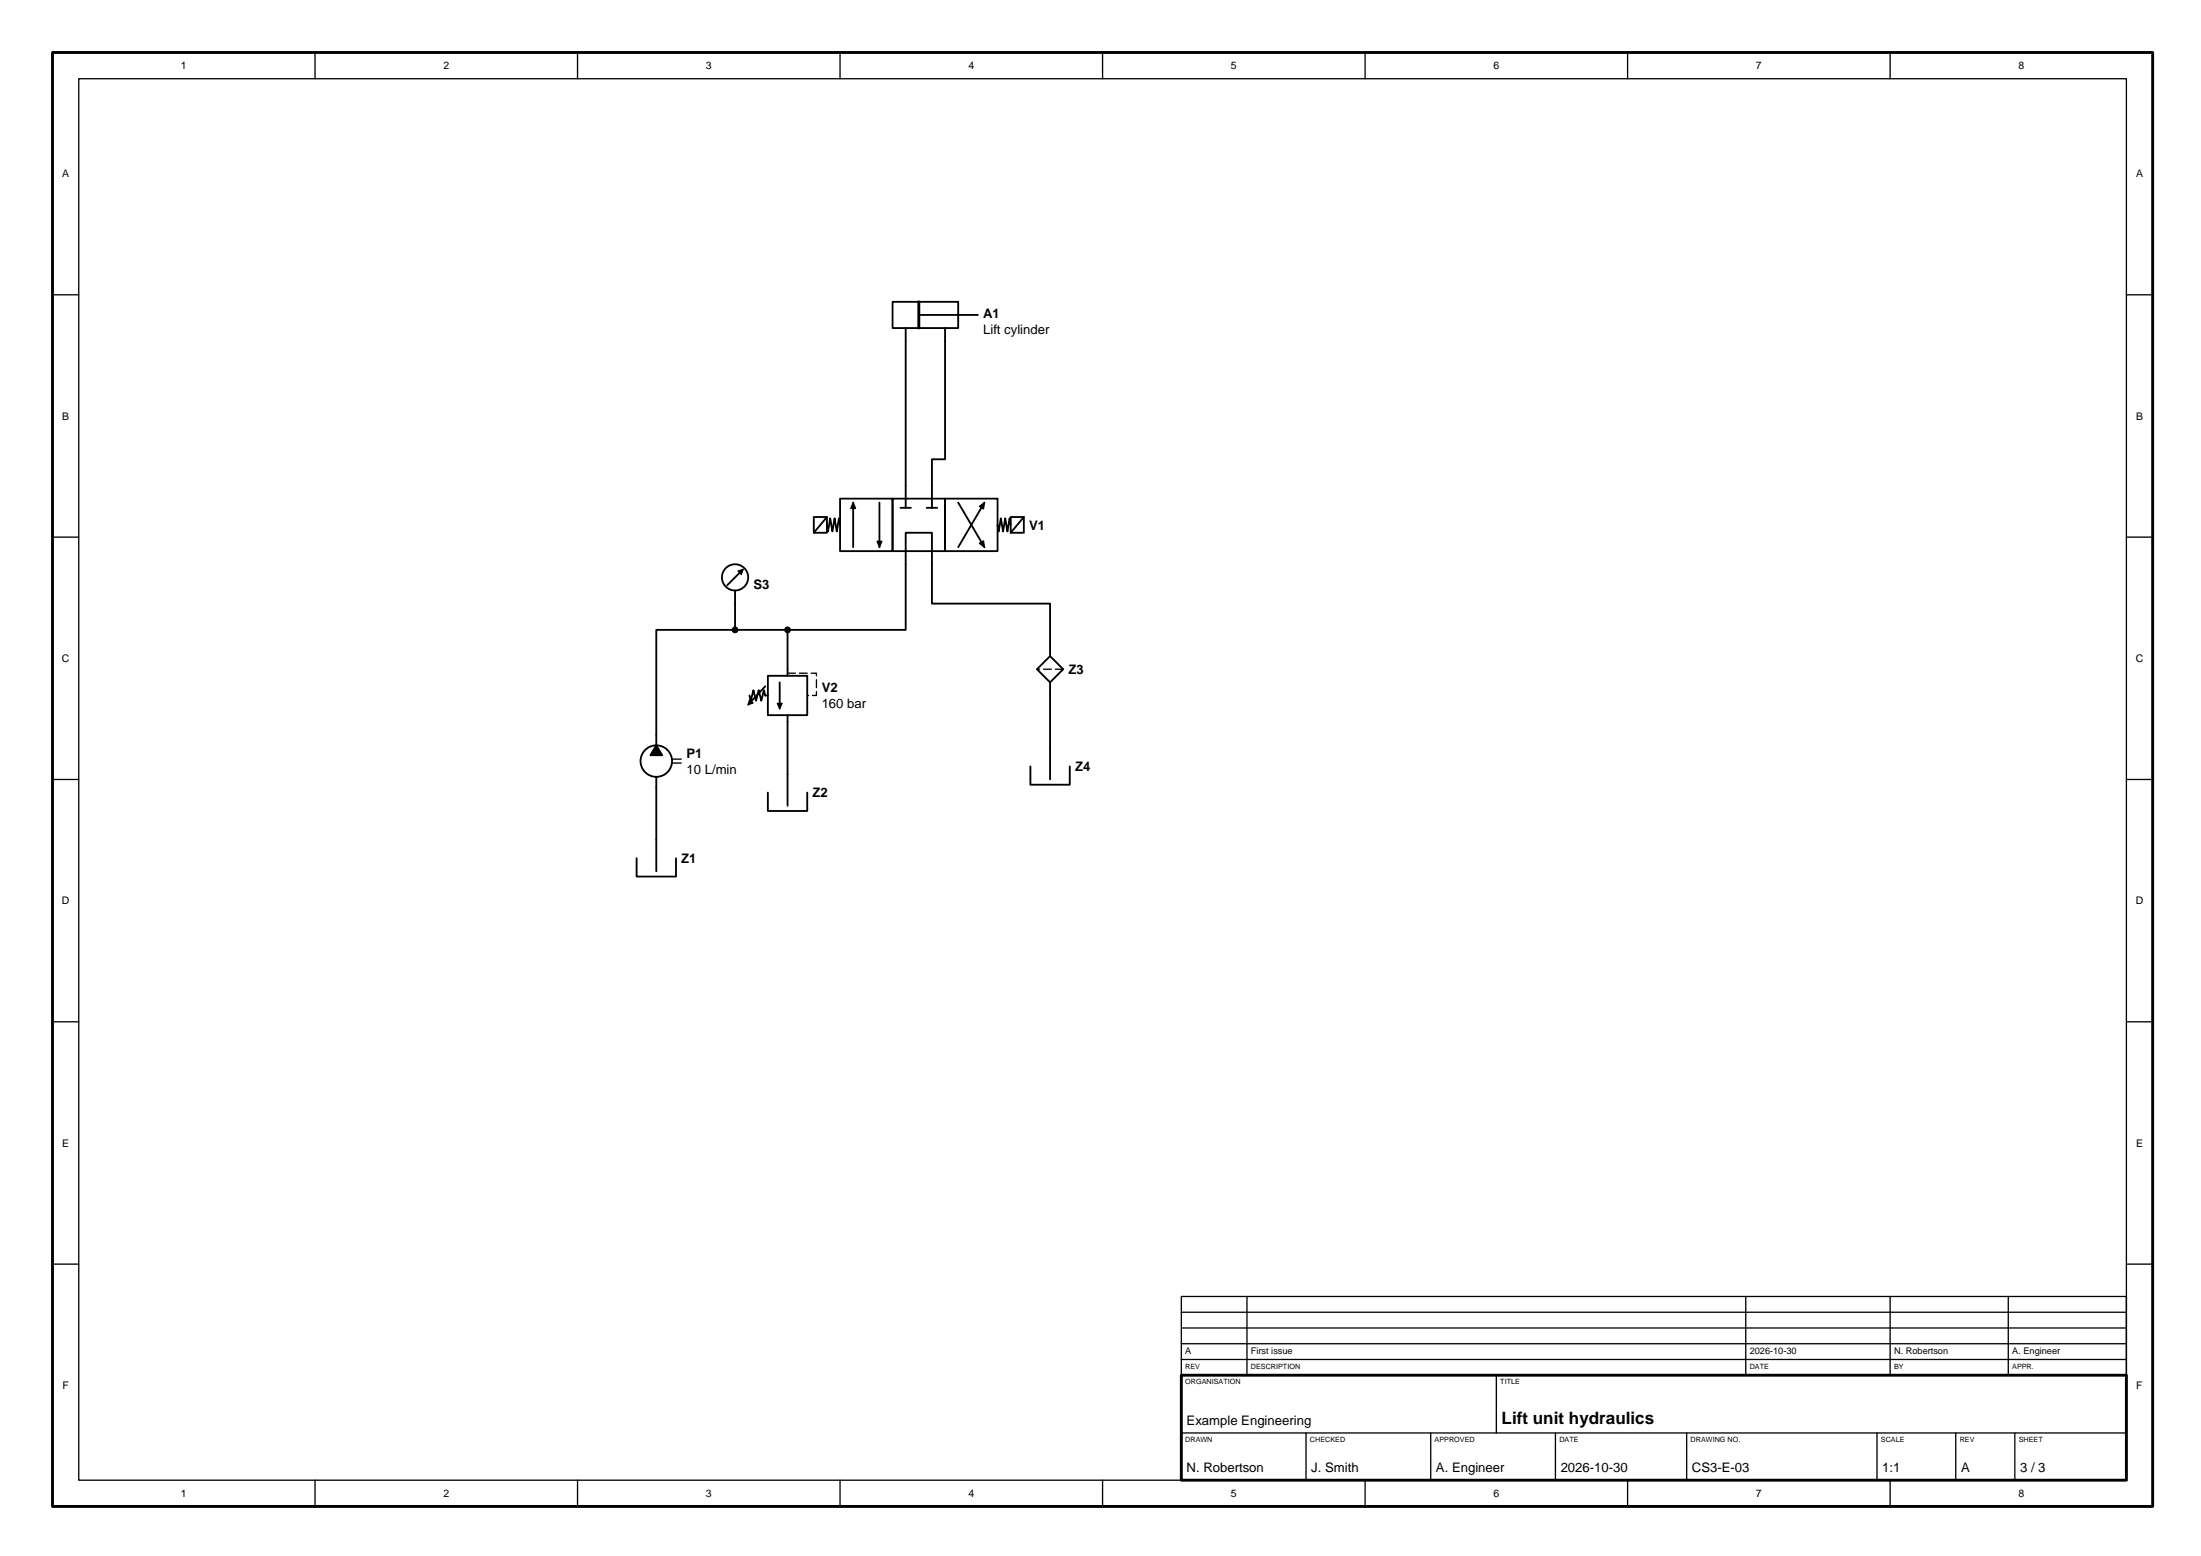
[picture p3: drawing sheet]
<svg xmlns="http://www.w3.org/2000/svg" width="420mm" height="297mm" viewBox="0 0 420 297" stroke-linecap="round" stroke-linejoin="round" font-family="sans-serif">
<path d="M10 10h400.8v277.5h-400.8zM175.3 57.6v5M225.4 262.5h180.4v20h-180.4z" fill="none" stroke="#000" stroke-width=".55"/>
<g fill="none" stroke="#000" stroke-width=".25">
<path d="M15 15h390.8v267.5h-390.8zM60.1 10v5M110.2 10v5M160.3 10v5M210.4 10v5M260.5 10v5M310.6 10v5M360.7 10v5M10 56.3h5M405.8 56.3h5M10 102.5h5M405.8 102.5h5"/>
<path d="M10 148.8h5M128.2 144.9h1.8M128.2 145.6h1.8M405.8 148.8h5M10 195h5M405.8 195h5M10 241.3h5M225.4 247.5h180.4v15h-180.4zM225.4 259.5h180.4M225.4 256.5h180.4M225.4 253.5h180.4M225.4 250.5h180.4"/>
<path d="M237.9 247.5v15M333.1 247.5v15M360.7 247.5v15M383.2 247.5v15M405.8 241.3h5M225.4 273.5h180.4M249.2 273.5v9M273 273.5v9M285.5 262.5v11M296.8 273.5v9M321.9 273.5v9M358.2 273.5v9"/>
<path d="M373.2 273.5v9M384.5 273.5v9M60.1 282.5v5M110.2 282.5v5M160.3 282.5v5M210.4 282.5v5M260.5 282.5v5M310.6 282.5v5M360.7 282.5v5"/>
</g>
<g fill="none" stroke="#000" stroke-width=".35">
<path d="M170.3 57.6h12.5v5h-12.5zM172.8 62.6v34.3M175.3 60.1h11.3M180.3 62.6v25.1h-2.5v9.2M155.3 98.7h2.5v3h-2.5zM157.8 98.7l-2.5 3M160.3 95.2h10v10h-10zM162.8 95.9v8.5M167.8 95.9v8.5M170.3 95.2h10v10h-10zM171.8 96.9h2M176.8 96.9h2"/>
<path d="M180.3 95.2h10.1v10h-10.1zM182.8 95.9l5.1 8.5M187.9 95.9l-5.1 8.5M192.9 98.7h2.5v3h-2.5zM195.4 98.7l-2.5 3M140.3 112.7v7.5M141.8 108.7l-3 3M157.8 100.2l.2 1.2 .4-2.5 .4 2.5 .5-2.5 .4 2.5 .4-2.5 .2 1.3M190.4 100.2l.2 1.2 .4-2.5 .4 2.5 .4-2.5 .4 2.5 .5-2.5 .2 1.3M143 132.8l.3 1 .5-2.1 .5 2.1 .5-2.1 .5 2.1 .5-2.1 .2 1.1h.5M146 131l-3.2 3.5M146.5 129h7.5v7.5h-7.5z"/>
<path d="M148.8 130.2v5.1M150.3 120.2v8.8M150.3 136.5v17.3M197.9 127.7l2.5-2.5 2.5 2.5-2.5 2.5zM200.4 125.2v-10h-22.6v-13.5h-5v18.5h-47.6v22.1M200.4 130.2v18.6M125.2 148.3v18M146.5 151.3v3.5h7.5v-3.5M196.6 146.3v3.5h7.5v-3.5M121.5 163.8v3.5h7.5v-3.5"/>
<circle cx="140.3" cy="110.2" r="2.5"/>
<circle cx="125.2" cy="145.3" r="3"/>
</g>
<g fill="#000" stroke="#000" stroke-width=".19">
<circle cx="140.3" cy="120.2" r=".55"/>
<circle cx="150.3" cy="120.2" r=".55"/>
</g>
<path d="M162.8 95.9l.5 1.2h-.9zM186.9 96.7l1-.8-.2 1.2zM140.8 109l1-.3-.3 .9zM167.4 103.3h.9l-.5 1.1zM186.9 103.7l.8-.5 .2 1.2zM143 133.6l.7 .6-.9 .3zM148.3 134.3h.9l-.4 1z" fill="#000" stroke="#000" stroke-width=".25"/>
<path d="M125.2 142.3l1.2 1.8h-2.3z" fill="#000" stroke="#000" stroke-width=".35"/>
<path d="M150.3 128.5h5.5v4.3h-1.8M202.9 127.7h-5" fill="none" stroke="#000" stroke-width=".25" stroke-dasharray="1.5 .8"/>
<text font-size="3.3" x="286.5" y="271.8">Lift unit hydraulics</text>
<g font-size="2.5">
<text x="187.6" y="60.7">A1</text>
<text x="187.6" y="63.8">Lift cylinder</text>
<text x="196.4" y="101.1">V1</text>
<text x="143.8" y="112.4">S3</text>
<text x="203.9" y="128.6">Z3</text>
<text x="156.8" y="132.1">V2</text>
<text x="156.8" y="135.2">160 bar</text>
<text x="131" y="144.6">P1</text>
<text x="131" y="147.7">10 L/min</text>
<text x="205.1" y="147.2">Z4</text>
<text x="155" y="152.2">Z2</text>
<text x="130" y="164.7">Z1</text>
<text x="226.4" y="272">Example Engineering</text>
<text x="226.4" y="281">N. Robertson</text>
<text x="250.2" y="281">J. Smith</text>
<text x="274" y="281">A. Engineer</text>
<text x="297.8" y="281">2026-10-30</text>
<text x="322.9" y="281">CS3-E-03</text>
<text x="359.2" y="281">1:1</text>
<text x="374.2" y="281">A</text>
<text x="385.5" y="281">3 / 3</text>
</g>
<g font-size="2">
<text x="34.5" y="13.2">1</text>
<text x="84.6" y="13.2">2</text>
<text x="134.7" y="13.2">3</text>
<text x="184.8" y="13.2">4</text>
<text x="234.9" y="13.2">5</text>
<text x="285" y="13.2">6</text>
<text x="335.1" y="13.2">7</text>
<text x="385.2" y="13.2">8</text>
<text x="11.9" y="33.9">A</text>
<text x="407.6" y="33.9">A</text>
<text x="11.9" y="80.1">B</text>
<text x="407.6" y="80.1">B</text>
<text x="11.8" y="126.4">C</text>
<text x="407.5" y="126.4">C</text>
<text x="11.8" y="172.6">D</text>
<text x="407.5" y="172.6">D</text>
<text x="11.9" y="218.9">E</text>
<text x="407.6" y="218.9">E</text>
<text x="11.9" y="265.1">F</text>
<text x="407.7" y="265.1">F</text>
<text x="34.5" y="285.8">1</text>
<text x="84.6" y="285.8">2</text>
<text x="134.7" y="285.8">3</text>
<text x="184.8" y="285.8">4</text>
<text x="234.9" y="285.8">5</text>
<text x="285" y="285.8">6</text>
<text x="335.1" y="285.8">7</text>
<text x="385.2" y="285.8">8</text>
</g>
<g font-size="1.8">
<text x="226.2" y="258.5">A</text>
<text x="238.7" y="258.5">First issue</text>
<text x="333.9" y="258.5">2026-10-30</text>
<text x="361.4" y="258.5">N. Robertson</text>
<text x="384" y="258.5">A. Engineer</text>
</g>
<g font-size="1.4">
<text x="226.2" y="261.2">REV</text>
<text x="238.7" y="261.2">DESCRIPTION</text>
<text x="333.9" y="261.2">DATE</text>
<text x="361.4" y="261.2">BY</text>
<text x="384" y="261.2">APPR.</text>
<text x="226.2" y="264.2">ORGANISATION</text>
<text x="286.3" y="264.2">TITLE</text>
<text x="226.2" y="275.3">DRAWN</text>
<text x="250" y="275.3">CHECKED</text>
<text x="273.8" y="275.3">APPROVED</text>
<text x="297.6" y="275.3">DATE</text>
<text x="322.6" y="275.3">DRAWING NO.</text>
<text x="358.9" y="275.3">SCALE</text>
<text x="374" y="275.3">REV</text>
<text x="385.2" y="275.3">SHEET</text>
</g>
</svg>
